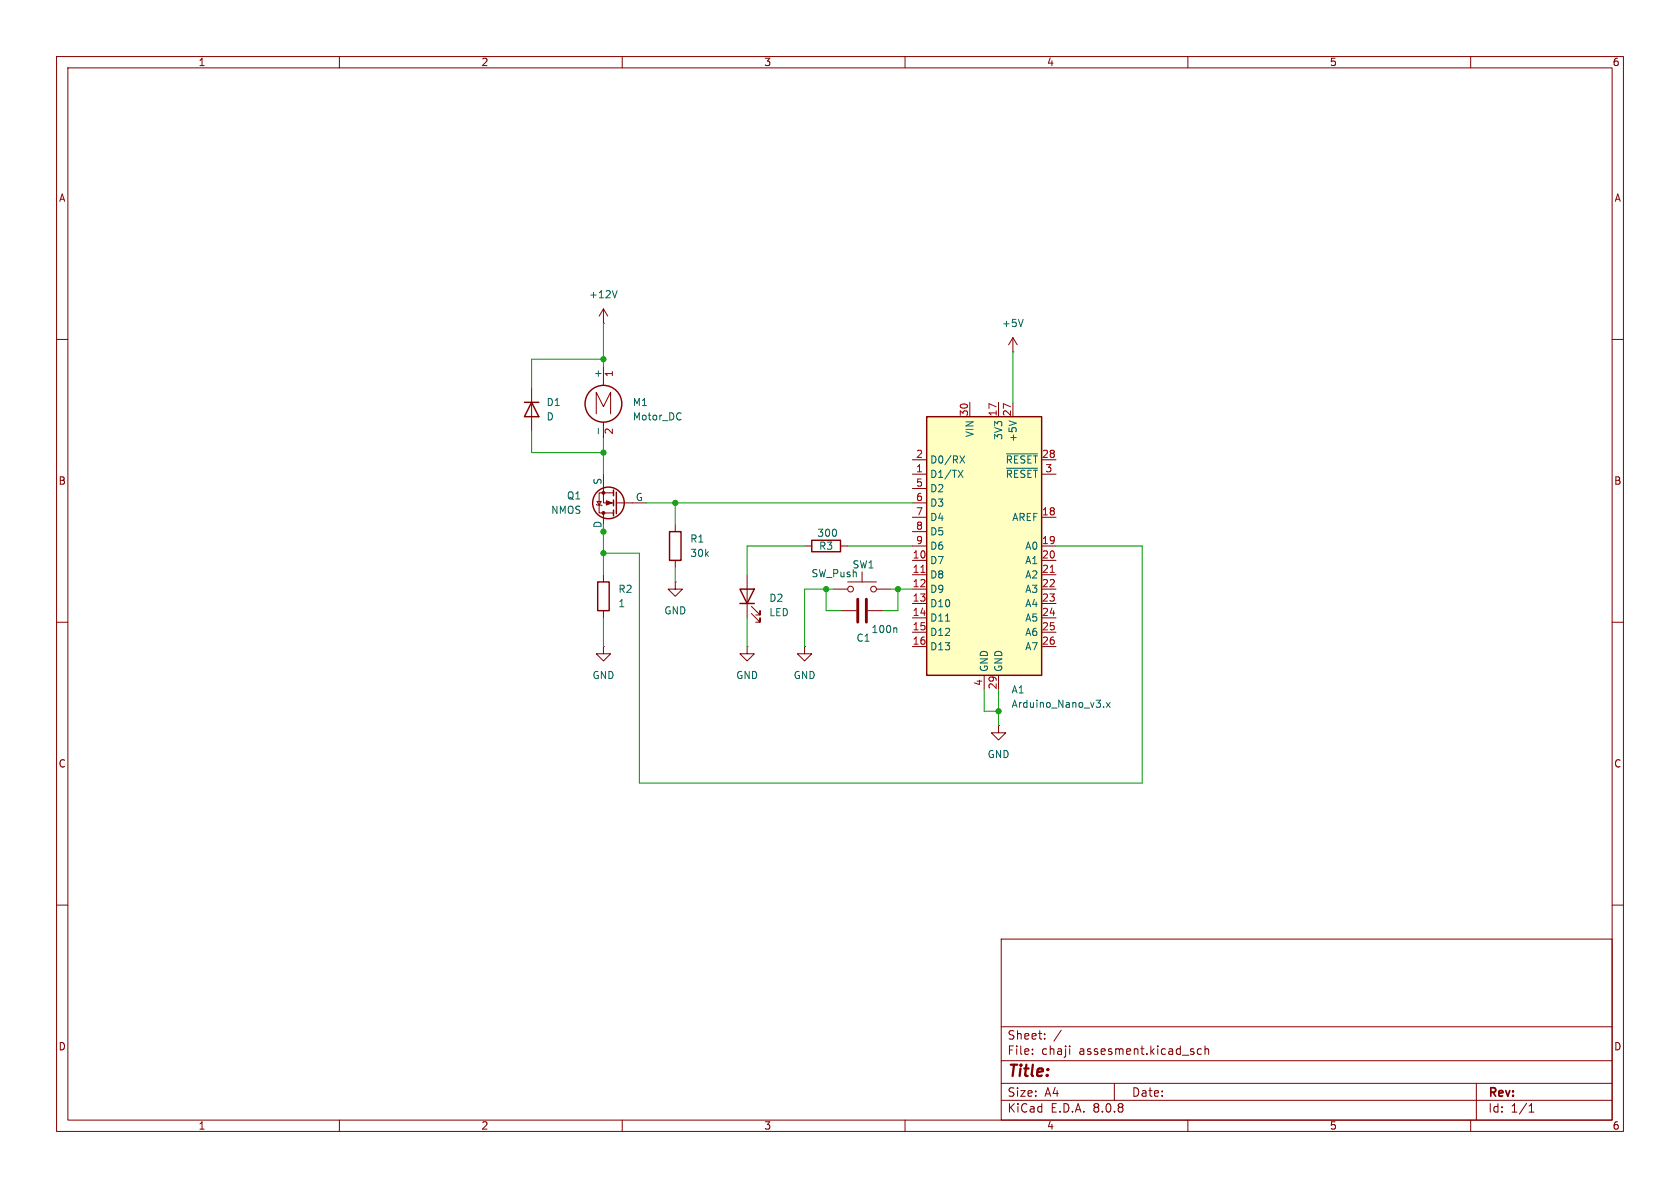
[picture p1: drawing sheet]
<svg xmlns="http://www.w3.org/2000/svg" width="297mm" height="210mm" viewBox="0 0 297 210" stroke-linecap="round" stroke-linejoin="round" font-family="sans-serif">
<g fill="none" stroke="#840000" stroke-width=".18">
<path d="M10 10h277v190h-277zM12 12h273v186h-273zM60 10v2M110 10v2M160 10v2M210 10v2M260 10v2M10 60h2M285 60h2M10 110h2M132.1 114.3v1.3h1.2l-1.2 1.2-1.3-1.2h1.3M132.1 114.3h.1"/>
<path d="M148.6 108h2.8M153.4 108h2.8M285 110h2M176.5 128.3v1.2h1.3l-1.3 1.3-1.2-1.3h1.2M176.5 128.3h.1M10 160h2M177 166h108v32h-108zM285 160h2M60 198v2M110 198v2M160 198v2M177 194.5h108"/>
<path d="M177 191.5h108M177 187.5h108M177 181.5h108M182.5 186.3v.1M182.5 185.5v.1M184.7 183.6v.1M184.7 182.8v.1M187.6 182.1l-1.3 2M189.1 184.9v.1M189.1 185.4v1M197 191.5v3M210 198v2"/>
<path d="M212.4 185.5l-.4-.1-.3 .3v.4l.1 .2h.6M213 185.5l.2-.1 .4 .1 .1 .9M213 184.9v1.5M260 198v2M261 191.5v6.5M270.3 196.6h.9M270.3 195.5l.4-.4v1.5"/>
</g>
<path d="M151.6 105.9v4.1M153.2 105.9v4.1" fill="none" stroke="#840000" stroke-width=".51"/>
<path d="M158.4 111l.2 .2v.6" fill="none" stroke="#006464" stroke-width=".18"/>
<path d="M163.8 73.7h20.3v45.7h-20.3z" fill="#ffffc2"/>
<g fill="none" stroke="#840000" stroke-width=".25">
<path d="M92.7 71.1h2.5M94 71.1l1.2 2.6h-2.5zM163.8 73.7h20.3v45.7h-20.3zM108.5 86.6v1M108.5 88.4v1M108.5 90.2v1M109 87v3.8M118.4 94h2v5.1h-2zM143.5 95.5h5.1v2h-5.1zM105.7 102.9h2v5.1h-2zM130.8 104.1h2.5l-1.2 2.6zM130.8 106.7h2.5"/>
<circle cx="106.7" cy="71.4" r="3.3"/>
<circle cx="107.6" cy="88.9" r="2.79"/>
</g>
<g fill="none" stroke="#840000" stroke-width=".18">
<path d="M106.7 57.2h.1M106.7 54.6l-.8 1.3M106.7 54.6v2.6M106.7 54.6l.7 1.3M179.1 59.7v2.5M179.1 59.7l-.8 1.3M179.1 59.7l.7 1.3M94 68.6v7.6M105.4 73.2v-3.9l1.3 2.6 1.2-2.6v3.9M106.7 64.8v3.3M106.7 74.6v2.9M171.4 71.1v2.6"/>
<path d="M176.5 71.1v2.6M179.1 62.2h.1M179.1 71.1v2.6M105.4 89.2l.1 .1h.8l.1 .1M105.5 88.6h.8l-.4 .7zM106.7 83.8v5.1h1.8M106.7 90.7v3.3M108.5 87.1h-2.6v3.6h2.6M109 88.9h5.3M119.4 92.7v1.3M119.4 99.1v1.2M142.2 96.5h1.3"/>
<path d="M148.6 96.5h1.3M161.3 83.8h2.5M161.3 99.1h2.5M161.3 91.4h2.5M161.3 96.5h2.5M161.3 81.3h2.5M161.3 86.4h2.5M161.3 88.9h2.5M161.3 94h2.5M184.1 83.8h2.6M184.1 99.1h2.6M184.1 91.4h2.6"/>
<path d="M184.1 96.5h2.6M184.1 81.3h2.6M106.7 114.3v1.3h1.2l-1.2 1.2-1.3-1.2h1.3M106.7 114.3h.1M106.7 101.6v1.3M106.7 108v1.2M119.4 102.9v1.2h1.2l-1.2 1.3-1.3-1.3h1.3M119.4 102.9h.1M132.1 101.6v7.6M132.8 108.5l1.6 1.5v-.8v.8h-.8M132.8 107.2l1.6 1.5v-.7v.7h-.8M142.2 114.3v1.3h1.3l-1.3 1.2-1.2-1.2h1.2"/>
<path d="M142.2 114.3h.1M147.3 104.1h2.6M149.9 102.9h5M152.4 101.1v1.8M154.9 104.1h2.6M161.3 101.6h2.5M161.3 104.1h2.5M161.3 106.7h2.5M161.3 109.2h2.5M161.3 111.8h2.5M161.3 114.3h2.5M174 119.4v2.5"/>
<path d="M176.5 119.4v2.5M184.1 101.6h2.6M184.1 104.1h2.6M184.1 106.7h2.6M184.1 109.2h2.6M184.1 111.8h2.6M184.1 114.3h2.6"/>
<circle cx="150.4" cy="104.1" r=".51"/>
<circle cx="154.4" cy="104.1" r=".51"/>
</g>
<g fill="none" stroke="#006464" stroke-width=".18">
<path d="M109.1 51.4l-.4 1.2M180.9 56.5l-.4 1.2M105.8 75.7v1M120.3 73l.1 .1M120.4 74.1l-.1 .1M178.4 74.4l1.2 .4M169.4 83.1l.8 1.3M169.7 80.6l.8 1.3M170.2 83.1l-.8 1.3M170.5 80.6l-.8 1.3M177.9 80.2h5.5M177.9 82.8h5.5"/>
<path d="M167.2 109.8h.7M195.1 124.9v.1M195.6 124.2l.7 .8M196.3 124.2l-.7 .8"/>
</g>
<path d="M162.8 101.2h.7M185.7 101.2h.7" fill="none" stroke="#a90000" stroke-width=".18"/>
<g fill="#840000" stroke="#840000" stroke-width=".18">
<path d="M107.2 88.5l1 .4-1 .4z"/>
<circle cx="106.7" cy="87.1" r=".25"/>
<circle cx="106.7" cy="90.7" r=".25"/>
</g>
<g fill="none" stroke="#009600" stroke-width=".18">
<path d="M106.7 57.2v7.6M94 76.2v3.8h12.7M106.7 77.5v6.3M106.7 63.5h-12.7v5.1M179.1 62.2v8.9M106.7 92.7v8.9M114.3 88.9h47M119.4 88.9v3.8M142.2 96.5h-10.1v5.1M149.9 96.5h11.4M186.7 96.5h15.2v41.9h-88.9v-40.6h-6.3M106.7 109.2v5.1"/>
<path d="M119.4 100.3v2.6M132.1 109.2v5.1M146 104.1v3.9h2.6M147.3 104.1h-5.1v10.2M157.5 104.1h3.8M158.7 104.1v3.9h-2.5M174 121.9v3.8h2.5M176.5 121.9v6.4"/>
</g>
<g fill="#009600" stroke="#009600" stroke-width=".18">
<circle cx="106.7" cy="97.8" r=".46"/>
<circle cx="106.7" cy="94" r=".46"/>
<circle cx="106.7" cy="80" r=".46"/>
<circle cx="106.7" cy="63.5" r=".46"/>
<circle cx="119.4" cy="88.9" r=".46"/>
<circle cx="146" cy="104.1" r=".46"/>
<circle cx="176.5" cy="125.7" r=".46"/>
<circle cx="158.7" cy="104.1" r=".46"/>
</g>
<text font-size="2.8" fill="#840000" x="178" y="190.9">Title:</text>
<g font-size="2.1" fill="#840000">
<text x="178" y="184">Sheet:</text>
<text x="178" y="186.7">File:</text>
<text x="184.1" y="186.7">chaji</text>
<text x="190.8" y="186.7">assesment.kicad_sch</text>
<text x="178" y="196.9">KiCad</text>
<text x="178" y="194.1">Size:</text>
<text x="184.7" y="194.1">A4</text>
<text x="185.7" y="196.9">E.D.A.</text>
<text x="193.3" y="196.9">8.0.8</text>
<text x="200" y="194.1">Date:</text>
<text x="263" y="194.3">Rev:</text>
<text x="263" y="196.9">Id:</text>
<text x="267.1" y="196.9">1/1</text>
</g>
<g font-size="1.8" fill="#840000">
<text x="35" y="11.9">1</text>
<text x="85" y="11.9">2</text>
<text x="135" y="11.9">3</text>
<text x="185" y="11.9">4</text>
<text x="235" y="11.9">5</text>
<text x="285" y="11.9">6</text>
<text x="10.3" y="35.9">A</text>
<text x="285.3" y="35.9">A</text>
<text x="10.3" y="85.9">B</text>
<text x="285.3" y="85.9">B</text>
<text x="10.3" y="135.9">C</text>
<text x="285.3" y="135.9">C</text>
<text x="10.3" y="185.9">D</text>
<text x="285.3" y="185.9">D</text>
<text x="35" y="199.9">1</text>
<text x="85" y="199.9">2</text>
<text x="135" y="199.9">3</text>
<text x="185" y="199.9">4</text>
<text x="235" y="199.9">5</text>
<text x="285" y="199.9">6</text>
</g>
<g font-size="1.8" fill="#006464">
<text x="104" y="52.9">+12V</text>
<text x="177" y="58">+5V</text>
<text x="96.5" y="72">D1</text>
<text x="106.4" y="66.9" transform="rotate(-90 106.4 66.9)">+</text>
<text x="111.8" y="72">M1</text>
<text x="96.5" y="74.5">D</text>
<text x="111.8" y="74.5">Motor_DC</text>
<text x="172.3" y="77.4" transform="rotate(-90 172.3 77.4)">VIN</text>
<text x="177.4" y="77.9" transform="rotate(-90 177.4 77.9)">3V3</text>
<text x="164.3" y="82.1">D0/RX</text>
<text x="177.7" y="82.1">~{RESET}</text>
<text x="179.9" y="78.2" transform="rotate(-90 179.9 78.2)">+5V</text>
<text x="100.1" y="88.5">Q1</text>
<text x="106.4" y="85.8" transform="rotate(-90 106.4 85.8)">S</text>
<text x="112.3" y="88.6">G</text>
<text x="164.3" y="84.7">D1/TX</text>
<text x="164.3" y="87.2">D2</text>
<text x="164.3" y="89.8">D3</text>
<text x="177.7" y="84.7">~{RESET}</text>
<text x="97.3" y="91">NMOS</text>
<text x="106.4" y="93.4" transform="rotate(-90 106.4 93.4)">D</text>
<text x="144.4" y="95.1">300</text>
<text x="164.3" y="92.3">D4</text>
<text x="164.3" y="94.8">D5</text>
<text x="178.8" y="92.3">AREF</text>
<text x="121.9" y="96.1">R1</text>
<text x="121.9" y="98.7">30k</text>
<text x="144.7" y="97.4">R3</text>
<text x="150.6" y="100.7">SW1</text>
<text x="164.3" y="99.9">D7</text>
<text x="164.3" y="97.4">D6</text>
<text x="181.1" y="97.4">A0</text>
<text x="181.1" y="99.9">A1</text>
<text x="109.2" y="105">R2</text>
<text x="109.2" y="107.5">1</text>
<text x="135.9" y="106.6">D2</text>
<text x="143.4" y="102.2">SW_Push</text>
<text x="164.3" y="102.5">D8</text>
<text x="164.3" y="105">D9</text>
<text x="164.3" y="107.5">D10</text>
<text x="181.1" y="102.5">A2</text>
<text x="181.1" y="105">A3</text>
<text x="181.1" y="107.5">A4</text>
<text x="117.3" y="108.8">GND</text>
<text x="135.9" y="109.1">LED</text>
<text x="151.3" y="113.6">C1</text>
<text x="154" y="112.1">100n</text>
<text x="164.3" y="110.1">D11</text>
<text x="164.3" y="112.6">D12</text>
<text x="181.1" y="110.1">A5</text>
<text x="181.1" y="112.6">A6</text>
<text x="164.3" y="115.2">D13</text>
<text x="174.9" y="118.9" transform="rotate(-90 174.9 118.9)">GND</text>
<text x="177.4" y="118.9" transform="rotate(-90 177.4 118.9)">GND</text>
<text x="181.1" y="115.2">A7</text>
<text x="104.6" y="120.2">GND</text>
<text x="130" y="120.2">GND</text>
<text x="140.2" y="120.2">GND</text>
<text x="178.7" y="122.8">A1</text>
<text x="178.7" y="125.3">Arduino_Nano_v3.x</text>
<text x="174.5" y="134.2">GND</text>
</g>
<g font-size="1.8" fill="#a90000">
<text x="108.7" y="66.7" transform="rotate(-90 108.7 66.7)">1</text>
<text x="108.7" y="76.9" transform="rotate(-90 108.7 76.9)">2</text>
<text x="171.2" y="73.7" transform="rotate(-90 171.2 73.7)">30</text>
<text x="176.3" y="73.7" transform="rotate(-90 176.3 73.7)">17</text>
<text x="178.8" y="73.7" transform="rotate(-90 178.8 73.7)">27</text>
<text x="161.9" y="83.6">1</text>
<text x="161.9" y="81">2</text>
<text x="184.1" y="81">28</text>
<text x="184.7" y="83.6">3</text>
<text x="161.9" y="86.1">5</text>
<text x="161.9" y="88.6">6</text>
<text x="161.9" y="91.2">7</text>
<text x="161.9" y="93.7">8</text>
<text x="184.1" y="91.2">18</text>
<text x="161.2" y="98.8">10</text>
<text x="161.2" y="101.3">11</text>
<text x="161.9" y="96.3">9</text>
<text x="184.1" y="96.3">19</text>
<text x="184.1" y="98.8">20</text>
<text x="184.1" y="101.3">21</text>
<text x="161.2" y="103.9">12</text>
<text x="161.2" y="106.4">13</text>
<text x="184.1" y="103.9">22</text>
<text x="184.1" y="106.4">23</text>
<text x="161.2" y="109">14</text>
<text x="161.2" y="111.5">15</text>
<text x="184.1" y="109">24</text>
<text x="184.1" y="111.5">25</text>
<text x="161.2" y="114">16</text>
<text x="184.1" y="114">26</text>
<text x="173.7" y="121.4" transform="rotate(-90 173.7 121.4)">4</text>
<text x="176.3" y="122" transform="rotate(-90 176.3 122)">29</text>
</g>
</svg>
